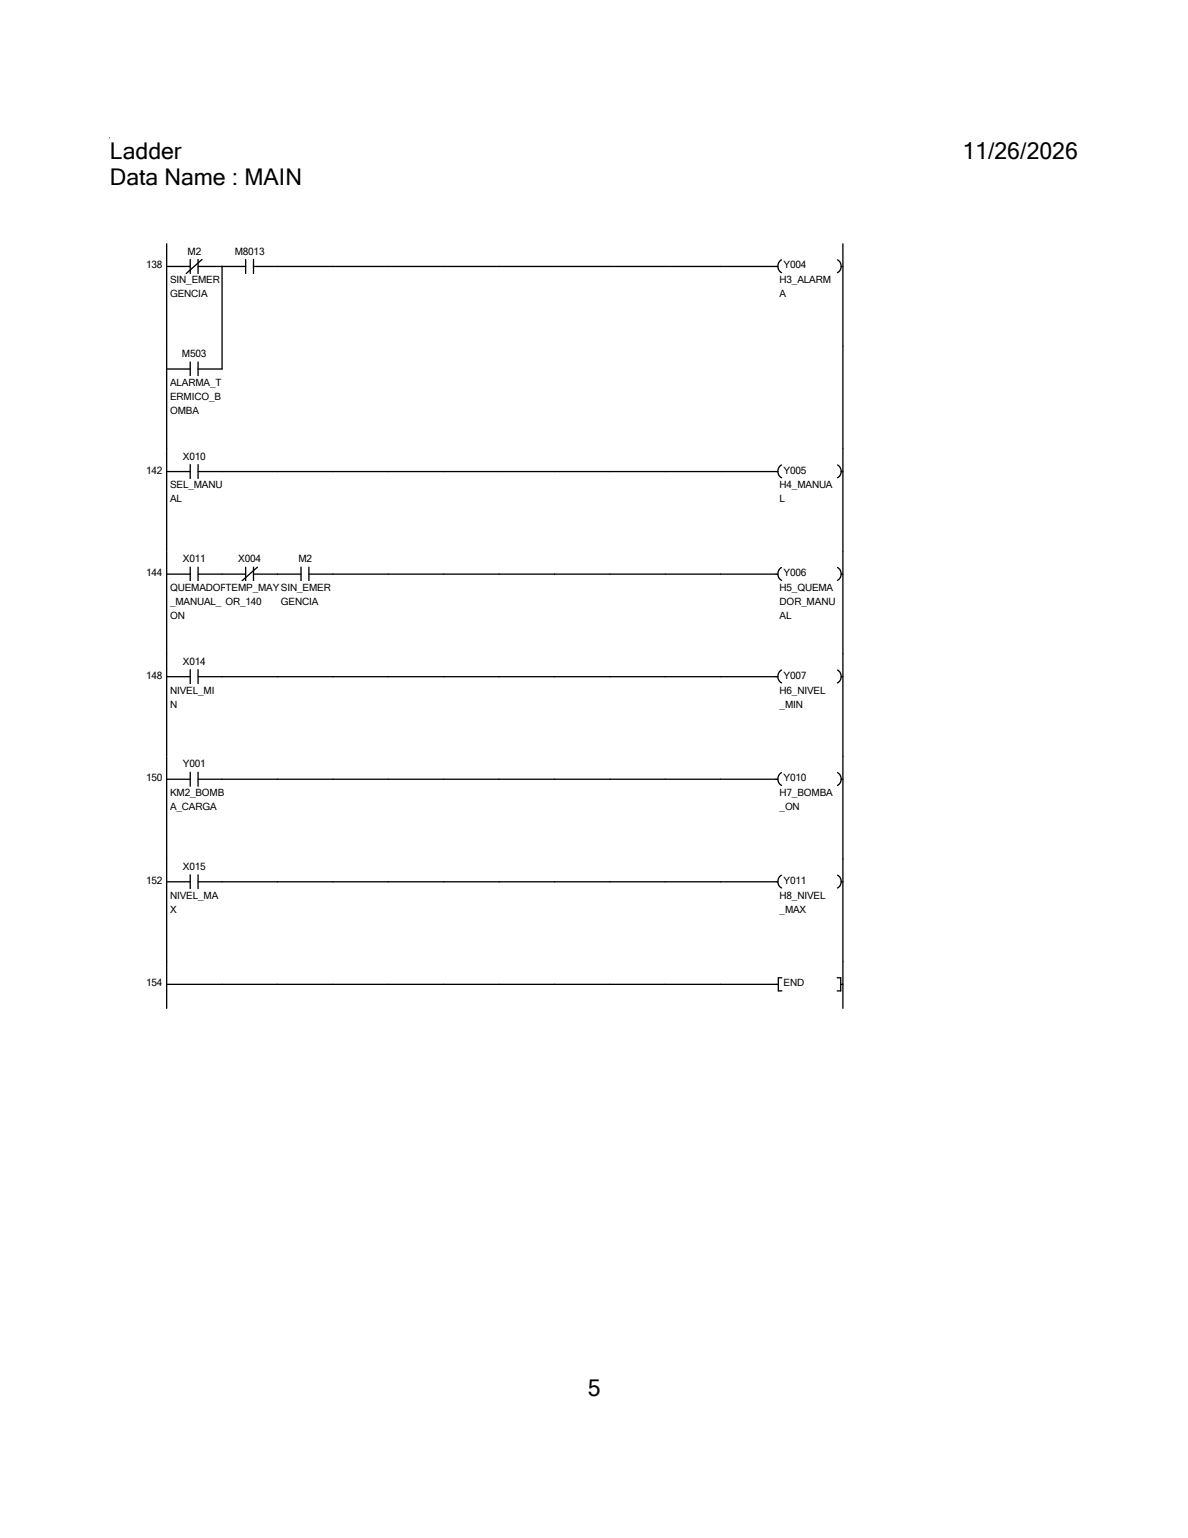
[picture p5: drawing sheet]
<svg xmlns="http://www.w3.org/2000/svg" width="216mm" height="279mm" viewBox="0 0 216 279" stroke-linecap="round" stroke-linejoin="round" font-family="sans-serif">
<path d="M20 44.3h175.8v200.2h-175.8z" fill-rule="evenodd" fill="#fff" stroke="#fff" stroke-width=".24"/>
<g fill="#fff">
<path d="M20 44.3h121.1v18.6h-121.1z" fill-rule="evenodd"/>
<path d="M141.1 44.3h12.1v18.6h-12.1zM26.5 47.2h3.4v1.9h-3.4z" fill-rule="evenodd"/>
</g>
<path d="M34.1 44.6h2.4v2.1h-2.4z" fill="#fff"/>
<path d="M30.3 48.4h4.3M34.6 47.1v2.6M36 48.4h4.4M36 47.1v2.6M36.7 47.1l-2.8 2.6" fill="none" stroke="#000" stroke-width=".24"/>
<g fill="#fff">
<path d="M30.9 49.8h9.1v2.1h-9.1z"/>
<path d="M30.9 52.4h6.8v2h-6.8z"/>
</g>
<path d="M30.3 44.3v18.6" fill="none" stroke="#000" stroke-width=".24"/>
<path d="M42.7 44.6h5.3v2.1h-5.3z" fill="#fff"/>
<path d="M44.6 48.4h-4.2v14.5M44.6 47.1v2.6M46.1 48.4h95.3M46.1 47.1v2.6M142 47.2a1.34 1.34 0 0 0 0 2.3" fill="none" stroke="#000" stroke-width=".24"/>
<path d="M142.4 47.2h4.1v1.9h-4.1z" fill="#fff"/>
<path d="M152.2 47.2a1.34 1.34 0 0 1 0 2.3M152.9 48.4h.3" fill="none" stroke="#000" stroke-width=".24"/>
<g fill="#fff">
<path d="M141.7 49.8h9.3v2.1h-9.3z"/>
<path d="M141.7 52.4h1.2v2h-1.2z"/>
</g>
<path d="M153.2 44.3v18.6" fill="none" stroke="#000" stroke-width=".24"/>
<g fill="#fff">
<path d="M20 62.9h121.1v18.7h-121.1z" fill-rule="evenodd"/>
<path d="M141.1 62.9h12.1v18.7h-12.1zM33.1 63.2h4.4v2.1h-4.4z" fill-rule="evenodd"/>
</g>
<path d="M30.3 67h4.3M34.6 65.8v2.5M36 67h4.4M36 65.8v2.5" fill="none" stroke="#000" stroke-width=".24"/>
<g fill="#fff">
<path d="M30.9 68.5h9.4v2h-9.4z"/>
<path d="M30.9 71h9.3v2h-9.3z"/>
<path d="M30.9 73.5h5.3v2.1h-5.3z"/>
</g>
<path d="M30.3 62.9v18.6M40.4 62.9v4.1M153.2 62.9v18.6" fill="none" stroke="#000" stroke-width=".24"/>
<g fill="#fff">
<path d="M20 81.6h121.1v18.6h-121.1z" fill-rule="evenodd"/>
<path d="M141.1 81.6h12.1v18.6h-12.1zM26.5 84.4h3.4v2h-3.4z" fill-rule="evenodd"/>
</g>
<path d="M33.2 81.9h4.1v2h-4.1z" fill="#fff"/>
<path d="M30.3 85.7h4.3M34.6 84.4v2.5M36 85.7h4.4M36 84.4v2.5" fill="none" stroke="#000" stroke-width=".24"/>
<g fill="#fff">
<path d="M30.9 87.1h9.5v2h-9.5z"/>
<path d="M30.9 89.6h2.2v2.1h-2.2z"/>
</g>
<path d="M30.3 81.5v18.7M40.4 85.7h101M142 84.5a1.34 1.34 0 0 0 0 2.3" fill="none" stroke="#000" stroke-width=".24"/>
<path d="M142.4 84.4h4.1v2h-4.1z" fill="#fff"/>
<path d="M152.2 84.5a1.34 1.34 0 0 1 0 2.3M152.9 85.7h.3" fill="none" stroke="#000" stroke-width=".24"/>
<g fill="#fff">
<path d="M141.7 87.1h9.6v2h-9.6z"/>
<path d="M141.7 89.6h1v2.1h-1z"/>
</g>
<path d="M153.2 81.5v18.7" fill="none" stroke="#000" stroke-width=".24"/>
<g fill="#fff">
<path d="M20 100.2h121.1v18.6h-121.1z" fill-rule="evenodd"/>
<path d="M141.1 100.2h12.1v18.6h-12.1zM26.5 103h3.4v2.1h-3.4z" fill-rule="evenodd"/>
</g>
<path d="M33.2 100.5h4.1v2h-4.1z" fill="#fff"/>
<path d="M30.3 104.3h4.3M34.6 103v2.6M36 104.3h4.4M36 103v2.6" fill="none" stroke="#000" stroke-width=".24"/>
<g fill="#fff">
<path d="M30.9 105.7h10.5v2h-10.5z"/>
<path d="M30.9 108.2h9.3v2.1h-9.3z"/>
<path d="M30.9 110.8h2.7v2h-2.7z"/>
</g>
<path d="M30.3 100.2v18.6" fill="none" stroke="#000" stroke-width=".24"/>
<path d="M43.3 100.5h4.1v2h-4.1z" fill="#fff"/>
<path d="M40.4 104.3h4.2M44.6 103v2.6M46.1 104.3h4.3M46.1 103v2.6M46.8 103l-2.9 2.6" fill="none" stroke="#000" stroke-width=".24"/>
<g fill="#fff">
<path d="M41 105.7h9.8v2h-9.8z"/>
<path d="M41 108.2h6.5v2.1h-6.5z"/>
<path d="M54.2 100.5h2.5v2h-2.5z"/>
</g>
<path d="M50.4 104.3h4.3M54.7 103v2.6M56.1 104.3h4.4M56.1 103v2.6" fill="none" stroke="#000" stroke-width=".24"/>
<g fill="#fff">
<path d="M51.1 105.7h9v2h-9z"/>
<path d="M51.1 108.2h6.8v2.1h-6.8z"/>
</g>
<path d="M60.5 104.3h80.9M142 103.1a1.34 1.34 0 0 0 0 2.3" fill="none" stroke="#000" stroke-width=".24"/>
<path d="M142.4 103h4.1v2.1h-4.1z" fill="#fff"/>
<path d="M152.2 103.1a1.34 1.34 0 0 1 0 2.3M152.9 104.3h.3" fill="none" stroke="#000" stroke-width=".24"/>
<g fill="#fff">
<path d="M141.7 105.7h9.7v2h-9.7z"/>
<path d="M141.7 108.2h10.1v2.1h-10.1z"/>
<path d="M141.7 110.8h2.1v2h-2.1z"/>
</g>
<path d="M153.2 100.2v18.6" fill="none" stroke="#000" stroke-width=".24"/>
<g fill="#fff">
<path d="M20 118.8h121.1v18.7h-121.1z" fill-rule="evenodd"/>
<path d="M141.1 118.8h12.1v18.7h-12.1zM26.5 121.7h3.4v2h-3.4z" fill-rule="evenodd"/>
</g>
<path d="M33.2 119.1h4.1v2.1h-4.1z" fill="#fff"/>
<path d="M30.3 122.9h4.3M34.6 121.7v2.5M36 122.9h4.4M36 121.7v2.5" fill="none" stroke="#000" stroke-width=".24"/>
<g fill="#fff">
<path d="M30.9 124.4h8.1v2h-8.1z"/>
<path d="M30.9 126.9h1.3v2h-1.3z"/>
</g>
<path d="M30.3 118.8v18.6M40.4 122.9h101M142 121.7a1.34 1.34 0 0 0 0 2.4" fill="none" stroke="#000" stroke-width=".24"/>
<path d="M142.4 121.7h4.1v2h-4.1z" fill="#fff"/>
<path d="M152.2 121.7a1.34 1.34 0 0 1 0 2.4M152.9 122.9h.3" fill="none" stroke="#000" stroke-width=".24"/>
<g fill="#fff">
<path d="M141.7 124.4h8.3v2h-8.3z"/>
<path d="M141.7 126.9h4.2v2h-4.2z"/>
</g>
<path d="M153.2 118.8v18.6" fill="none" stroke="#000" stroke-width=".24"/>
<g fill="#fff">
<path d="M20 137.5h121.1v18.6h-121.1z" fill-rule="evenodd"/>
<path d="M141.1 137.5h12.1v18.6h-12.1zM26.5 140.3h3.4v2h-3.4z" fill-rule="evenodd"/>
</g>
<path d="M33.2 137.8h4.1v2h-4.1z" fill="#fff"/>
<path d="M30.3 141.6h4.3M34.6 140.3v2.5M36 141.6h4.4M36 140.3v2.5" fill="none" stroke="#000" stroke-width=".24"/>
<g fill="#fff">
<path d="M30.9 143h9.9v2h-9.9z"/>
<path d="M30.9 145.5h8.5v2.1h-8.5z"/>
</g>
<path d="M30.3 137.4v18.7M40.4 141.6h101M142 140.4a1.34 1.34 0 0 0 0 2.3" fill="none" stroke="#000" stroke-width=".24"/>
<path d="M142.4 140.3h4.1v2h-4.1z" fill="#fff"/>
<path d="M152.2 140.4a1.34 1.34 0 0 1 0 2.3M152.9 141.6h.3" fill="none" stroke="#000" stroke-width=".24"/>
<g fill="#fff">
<path d="M141.7 143h9.6v2h-9.6z"/>
<path d="M141.7 145.5h3.6v2.1h-3.6z"/>
</g>
<path d="M153.2 137.4v18.7" fill="none" stroke="#000" stroke-width=".24"/>
<g fill="#fff">
<path d="M20 156.1h121.1v18.6h-121.1z" fill-rule="evenodd"/>
<path d="M141.1 156.1h12.1v18.6h-12.1zM26.5 158.9h3.4v2.1h-3.4z" fill-rule="evenodd"/>
</g>
<path d="M33.2 156.4h4.1v2h-4.1z" fill="#fff"/>
<path d="M34.6 158.9v2.6M36 158.9v2.6M30.3 160.2h4.3M36 160.2h4.4" fill="none" stroke="#000" stroke-width=".24"/>
<g fill="#fff">
<path d="M30.9 161.6h8.8v2.1h-8.8z"/>
<path d="M30.9 164.2h1.2v2h-1.2z"/>
</g>
<path d="M30.3 156.1v18.6M142 159a1.34 1.34 0 0 0 0 2.3M40.4 160.2h101" fill="none" stroke="#000" stroke-width=".24"/>
<path d="M142.4 158.9h4.1v2.1h-4.1z" fill="#fff"/>
<path d="M152.2 159a1.34 1.34 0 0 1 0 2.3M152.9 160.2h.3" fill="none" stroke="#000" stroke-width=".24"/>
<g fill="#fff">
<path d="M141.7 161.6h8.3v2.1h-8.3z"/>
<path d="M141.7 164.2h4.8v2h-4.8z"/>
</g>
<path d="M153.2 156.1v18.6" fill="none" stroke="#000" stroke-width=".24"/>
<g fill="#fff">
<path d="M20 174.7h121.1v8.5h-121.1z" fill-rule="evenodd"/>
<path d="M141.1 174.7h12.1v8.5h-12.1zM26.5 177.5h3.4v2.1h-3.4z" fill-rule="evenodd"/>
</g>
<path d="M30.3 178.8h111.1M30.3 174.7v8.5M142.1 177.6h-.7v2.4h.7" fill="none" stroke="#000" stroke-width=".24"/>
<path d="M142.4 177.5h3.7v2.1h-3.7z" fill="#fff"/>
<path d="M20 25h.1M152.2 177.6h.6v2.4h-.6M152.8 178.8h.4M153.2 174.7v8.5" fill="none" stroke="#000" stroke-width=".24"/>
<g fill="#fff">
<path d="M20 25h13v4.8h-13z"/>
<path d="M174.9 25h21v4.8h-21z"/>
<path d="M20 29.8h34.9v4.7h-34.9z"/>
<path d="M106.8 249.6h2.3v4.8h-2.3z"/>
</g>
<g font-size="4.2">
<text x="20" y="28.9">Ladder</text>
<text x="174.9" y="28.9">11/26/2026</text>
<text x="20" y="33.7">Data Name : MAIN</text>
<text x="106.8" y="253.5">5</text>
</g>
<g font-size="1.8">
<text x="34.1" y="46.3">M2</text>
<text x="42.7" y="46.3">M8013</text>
<text x="26.5" y="48.8">138</text>
<text x="30.9" y="51.5">SIN_EMER</text>
<text x="141.7" y="51.5">H3_ALARM</text>
<text x="142.4" y="48.8">Y004</text>
<text x="30.9" y="54">GENCIA</text>
<text x="141.7" y="54">A</text>
<text x="33.1" y="64.9">M503</text>
<text x="30.9" y="70.1">ALARMA_T</text>
<text x="30.9" y="72.6">ERMICO_B</text>
<text x="30.9" y="75.2">OMBA</text>
<text x="33.2" y="83.5">X010</text>
<text x="26.5" y="86.1">142</text>
<text x="30.9" y="88.7">SEL_MANU</text>
<text x="141.7" y="88.7">H4_MANUA</text>
<text x="142.4" y="86.1">Y005</text>
<text x="30.9" y="91.3">AL</text>
<text x="141.7" y="91.3">L</text>
<text x="26.5" y="104.7">144</text>
<text x="30.9" y="107.4">QUEMADOR</text>
<text x="33.2" y="102.2">X011</text>
<text x="41" y="107.4">TEMP_MAY</text>
<text x="43.3" y="102.2">X004</text>
<text x="51.1" y="107.4">SIN_EMER</text>
<text x="54.2" y="102.2">M2</text>
<text x="141.7" y="107.4">H5_QUEMA</text>
<text x="142.4" y="104.7">Y006</text>
<text x="30.9" y="109.9">_MANUAL_</text>
<text x="30.9" y="112.4">ON</text>
<text x="41" y="109.9">OR_140</text>
<text x="51.1" y="109.9">GENCIA</text>
<text x="141.7" y="109.9">DOR_MANU</text>
<text x="141.7" y="112.4">AL</text>
<text x="26.5" y="123.3">148</text>
<text x="33.2" y="120.8">X014</text>
<text x="142.4" y="123.3">Y007</text>
<text x="30.9" y="126">NIVEL_MI</text>
<text x="30.9" y="128.6">N</text>
<text x="141.7" y="126">H6_NIVEL</text>
<text x="141.7" y="128.6">_MIN</text>
<text x="26.5" y="141.9">150</text>
<text x="33.2" y="139.4">Y001</text>
<text x="142.4" y="141.9">Y010</text>
<text x="30.9" y="144.7">KM2_BOMB</text>
<text x="30.9" y="147.2">A_CARGA</text>
<text x="141.7" y="144.7">H7_BOMBA</text>
<text x="141.7" y="147.2">_ON</text>
<text x="26.5" y="160.6">152</text>
<text x="33.2" y="158">X015</text>
<text x="142.4" y="160.6">Y011</text>
<text x="30.9" y="163.3">NIVEL_MA</text>
<text x="30.9" y="165.8">X</text>
<text x="141.7" y="163.3">H8_NIVEL</text>
<text x="141.7" y="165.8">_MAX</text>
<text x="26.5" y="179.2">154</text>
<text x="142.4" y="179.2">END</text>
</g>
</svg>
